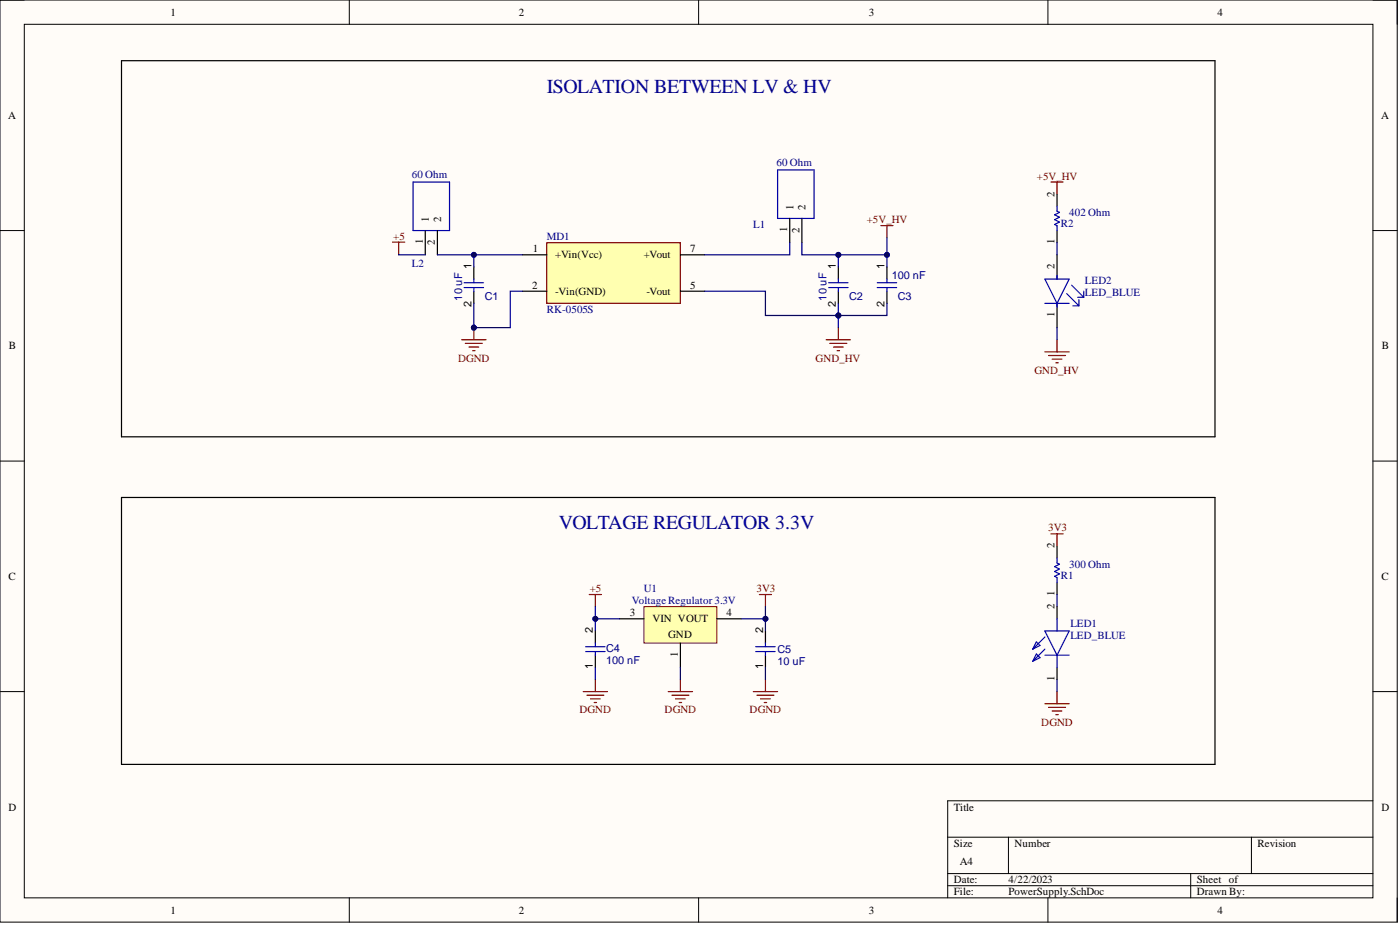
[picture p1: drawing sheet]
<svg xmlns="http://www.w3.org/2000/svg" width="292mm" height="193mm" viewBox="0 0 292 193" stroke-linecap="round" stroke-linejoin="round" font-family="sans-serif">
<path d="M0 0h291.5v192.4h-291.5z" fill-rule="evenodd" fill="#fffcf8"/>
<path d="M0 0h291.5v192.4h-291.5z" fill="none" stroke="#000" stroke-width=".21"/>
<path d="M5.1 5.1h281.4v182.2h-281.4z" fill-rule="evenodd" fill="#fffcf8"/>
<g fill="none" stroke="#000" stroke-width=".21">
<path d="M0 0h5.1M5.1 5.1h281.4v182.2h-281.4zM72.9 0v5.1M145.8 0v5.1M218.6 0v5.1M286.5 0h5v5.1M0 48.1h5.1M286.5 48.1h5M0 96.2h5.1M286.5 96.2h5M0 144.3h5.1M286.5 144.3h5"/>
<path d="M197.7 174.7h88.8M210.4 174.7v7.5M261.1 174.7v7.5M286.5 167.1h-88.8v20.2M72.9 187.3v5.1M145.8 187.3v5.1M197.7 182.2h88.8M197.7 184.8h88.8M218.6 187.3v5.1M248.4 182.2v5.1M291.5 187.3v5.1"/>
</g>
<path d="M134.4 126.6h15.2v7.6h-15.2z" fill-rule="evenodd" fill="#ffffb0"/>
<path d="M134.4 126.6h15.2v7.6h-15.2z" fill="none" stroke="#800000" stroke-width=".21"/>
<g fill="none" stroke="#000" stroke-width=".25">
<path d="M88.7 48.1v5.1M91.3 48.1v5.1M98.9 55.7v2.5M164.8 45.6v5M167.3 45.6v5M174.9 55.7v2.5M185.1 55.7v2.5M220.5 40.5v2.5M220.5 48.1v2.5M220.5 53.2v5M98.9 60.8v2.5M174.9 60.8v2.5"/>
<path d="M185.1 60.8v2.5M220.5 63.3v5M25.3 103.8h228.2v55.7h-228.2zM220.5 113.9v2.5M124.2 131.6v2.6M124.2 136.7v2.5M129.3 129.1h5.1M142 134.2v5M149.6 129.1h5M159.7 131.6v2.6M159.7 136.7v2.5M220.5 121.5v2.5"/>
</g>
<g fill="none" stroke="#800000" stroke-width=".25">
<path d="M219.3 38h2.5M220.5 38v2.5M81.9 50.5h2.5M83.2 50.5v2.5M183.8 47.1h2.5M185.1 47.1v2.5M172.4 70.9h5M173.1 71.6h3.6M173.9 72.4h2M174.7 73.2h.5M174.9 68.3v2.6M218 73.4h5.1"/>
<path d="M218.8 74.2h3.5M219.5 74.9h2.1M220.3 75.7h.5M220.5 70.9v2.5M122.9 124h2.6M124.2 124v2.6M158.4 124h2.6M159.7 124v2.6M121.7 144.3h5M122.4 145h3.6M123.2 145.8h2M124 146.6h.5"/>
<path d="M124.2 141.7v2.6M139.4 144.3h5.1M140.2 145h3.5M140.9 145.8h2.1M141.7 146.6h.5M142 141.7v2.6M157.2 144.3h5M157.9 145h3.6M158.7 145.8h2M159.4 146.6h.6M159.7 141.7v2.6"/>
</g>
<g fill="none" stroke="#00f" stroke-width=".25">
<path d="M86.2 38h7.6v10.1h-7.6zM162.2 35.4h7.6v10.2h-7.6zM96.8 60h4.1M96.8 59h4.1M98.9 58.2v.8M98.9 60v.8M172.9 60h4M172.9 59h4M174.9 58.2v.8M174.9 60v.8M183 60h4.1M183 59h4.1"/>
<path d="M185.1 58.2v.8M185.1 60v.8M218 58.2h5.1l-2.6 5.1zM220.5 43v1l.5 .3-1 .5 1 .5-1 .5 1 .5-1 .5 .5 .3v1M220.5 57.5v.7M223.6 59.5l2.5 2.5M218 63.3h5.1M220.5 63.3v.7M222.6 61.3l2.5 2.5M223.8 63.8h1.3M224.9 62h1.2M225.1 62.5v1.3"/>
<path d="M226.1 60.8v1.2M220.5 116.4v1l.5 .3-1 .5 1 .5-1 .5 1 .5-1 .5 .5 .3v1M122.2 134.9h4M122.2 135.9h4M124.2 134.2v.7M124.2 135.9v.8M157.7 134.9h4M157.7 135.9h4M159.7 134.2v.7M159.7 135.9v.8"/>
</g>
<path d="M114.1 50.6h27.9v12.7h-27.9z" fill-rule="evenodd" fill="#ffffb0"/>
<path d="M114.1 50.6h27.9v12.7h-27.9z" fill="none" stroke="#800000" stroke-width=".25"/>
<path d="M25.3 12.7h228.2v78.4h-228.2zM109 53.2h5.1M142 53.2h5M109 60.8h5.1M142 60.8h5" fill="none" stroke="#000" stroke-width=".25"/>
<path d="M129.3 129.1h-5.1v2.5" fill="none" stroke="#000080" stroke-width=".25"/>
<circle cx="124.2" cy="129.1" r=".51" fill="#000080"/>
<circle cx="124.2" cy="129.1" r=".51" fill="none" stroke="#000080" stroke-width=".21"/>
<path d="M124.2 126.6v2.5" fill="none" stroke="#000080" stroke-width=".25"/>
<circle cx="124.2" cy="129.1" r=".51" fill="#000080"/>
<circle cx="124.2" cy="129.1" r=".51" fill="none" stroke="#000080" stroke-width=".21"/>
<path d="M124.2 139.2v2.5M142 139.2v2.5M154.6 129.1h5.1v2.5" fill="none" stroke="#000080" stroke-width=".25"/>
<circle cx="159.7" cy="129.1" r=".51" fill="#000080"/>
<circle cx="159.7" cy="129.1" r=".51" fill="none" stroke="#000080" stroke-width=".21"/>
<path d="M159.7 126.6v2.5M159.7 139.2v2.5" fill="none" stroke="#000080" stroke-width=".25"/>
<circle cx="159.7" cy="129.1" r=".51" fill="#000080"/>
<circle cx="159.7" cy="129.1" r=".51" fill="none" stroke="#000080" stroke-width=".21"/>
<path d="M83.2 53v.2h5.5M220.5 50.6v2.6M98.9 63.3v5M220.5 68.3v2.6M220.5 124v2.6M220.5 141.7v2.6" fill="none" stroke="#000080" stroke-width=".25"/>
<circle cx="98.9" cy="68.3" r=".51" fill="#000080"/>
<circle cx="98.9" cy="68.3" r=".51" fill="none" stroke="#000080" stroke-width=".21"/>
<path d="M91.3 53.2h7.6v2.5" fill="none" stroke="#000080" stroke-width=".25"/>
<circle cx="98.9" cy="53.2" r=".51" fill="#000080"/>
<circle cx="98.9" cy="53.2" r=".51" fill="none" stroke="#000080" stroke-width=".21"/>
<path d="M98.9 53.2h10.1" fill="none" stroke="#000080" stroke-width=".25"/>
<circle cx="98.9" cy="53.2" r=".51" fill="#000080"/>
<circle cx="98.9" cy="53.2" r=".51" fill="none" stroke="#000080" stroke-width=".21"/>
<path d="M174.9 53.2v2.5" fill="none" stroke="#000080" stroke-width=".25"/>
<circle cx="174.9" cy="53.2" r=".51" fill="#000080"/>
<circle cx="174.9" cy="53.2" r=".51" fill="none" stroke="#000080" stroke-width=".21"/>
<path d="M164.8 50.6v2.6h-17.8M147 60.8h12.7v5h15.2" fill="none" stroke="#000080" stroke-width=".25"/>
<circle cx="174.9" cy="65.8" r=".51" fill="#000080"/>
<circle cx="174.9" cy="65.8" r=".51" fill="none" stroke="#000080" stroke-width=".21"/>
<path d="M174.9 63.3v2.5h10.2v-2.5" fill="none" stroke="#000080" stroke-width=".25"/>
<circle cx="174.9" cy="65.8" r=".51" fill="#000080"/>
<circle cx="174.9" cy="65.8" r=".51" fill="none" stroke="#000080" stroke-width=".21"/>
<path d="M174.9 65.8v2.5" fill="none" stroke="#000080" stroke-width=".25"/>
<circle cx="174.9" cy="65.8" r=".51" fill="#000080"/>
<circle cx="174.9" cy="65.8" r=".51" fill="none" stroke="#000080" stroke-width=".21"/>
<path d="M167.3 50.6v2.6h17.8" fill="none" stroke="#000080" stroke-width=".25"/>
<circle cx="174.9" cy="53.2" r=".51" fill="#000080"/>
<circle cx="174.9" cy="53.2" r=".51" fill="none" stroke="#000080" stroke-width=".21"/>
<circle cx="185.1" cy="53.2" r=".51" fill="#000080"/>
<circle cx="185.1" cy="53.2" r=".51" fill="none" stroke="#000080" stroke-width=".21"/>
<path d="M185.1 49.6v6.1" fill="none" stroke="#000080" stroke-width=".25"/>
<circle cx="185.1" cy="53.2" r=".51" fill="#000080"/>
<circle cx="185.1" cy="53.2" r=".51" fill="none" stroke="#000080" stroke-width=".21"/>
<path d="M109 60.8h-2.5v7.5h-7.6" fill="none" stroke="#000080" stroke-width=".25"/>
<circle cx="98.9" cy="68.3" r=".51" fill="#000080"/>
<circle cx="98.9" cy="68.3" r=".51" fill="none" stroke="#000080" stroke-width=".21"/>
<path d="M96.3 70.9h5.1M97.1 71.6h3.5M97.8 72.4h2.1M98.6 73.2h.5M98.9 68.3v2.6M219.3 111.4h2.5M220.5 111.4v2.5M218 146.8h5.1M218.8 147.6h3.5M219.5 148.3h2.1M220.3 149.1h.5M220.5 144.3v2.5" fill="none" stroke="#800000" stroke-width=".25"/>
<path d="M220.5 126.6v2.5M220.5 139.2v2.5" fill="none" stroke="#000" stroke-width=".25"/>
<path d="M216.2 136.4l.8 .8-1.5 .8zM216.2 133.9l.8 .8-1.5 .7zM218 131.6h5.1l-2.6 5.1zM218 136.7h5.1M218 135.4l-2.5 2.6M218 132.9l-2.5 2.5M220.5 129.1v2.5M220.5 136.7v2.5" fill="none" stroke="#00f" stroke-width=".25"/>
<circle cx="98.9" cy="68.3" r=".51" fill="#000080"/>
<circle cx="98.9" cy="68.3" r=".51" fill="none" stroke="#000080" stroke-width=".21"/>
<g font-size="4.1" fill="#000080">
<text x="114.1" y="19.3">ISOLATION BETWEEN LV &amp; HV</text>
<text x="116.6" y="110.4">VOLTAGE REGULATOR 3.3V</text>
</g>
<g font-size="2.3">
<text x="35.6" y="3.3">1</text>
<text x="108.2" y="3.3">2</text>
<text x="181.3" y="3.3">3</text>
<text x="254" y="3.3">4</text>
<text x="1.7" y="24.8">A</text>
<text x="288.1" y="24.8">A</text>
<text x="220" y="41" transform="rotate(-90 220 41)">2</text>
<text x="89.5" y="46.3" transform="rotate(-90 89.5 46.3)">1</text>
<text x="92" y="46.3" transform="rotate(-90 92 46.3)">2</text>
<text x="165.5" y="43.8" transform="rotate(-90 165.5 43.8)">1</text>
<text x="168.1" y="43.8" transform="rotate(-90 168.1 43.8)">2</text>
<text x="88.2" y="51" transform="rotate(-90 88.2 51)">1</text>
<text x="90.8" y="51.1" transform="rotate(-90 90.8 51.1)">2</text>
<text x="111.2" y="52.7">1</text>
<text x="115.8" y="53.9">+Vin(Vcc)</text>
<text x="134.4" y="53.9">+Vout</text>
<text x="144" y="52.7">7</text>
<text x="164.3" y="48.4" transform="rotate(-90 164.3 48.4)">1</text>
<text x="166.8" y="48.6" transform="rotate(-90 166.8 48.6)">2</text>
<text x="220" y="51" transform="rotate(-90 220 51)">1</text>
<text x="98.4" y="56.2" transform="rotate(-90 98.4 56.2)">1</text>
<text x="174.4" y="56.2" transform="rotate(-90 174.4 56.2)">1</text>
<text x="184.5" y="56.2" transform="rotate(-90 184.5 56.2)">1</text>
<text x="220" y="56.2" transform="rotate(-90 220 56.2)">2</text>
<text x="98.4" y="64" transform="rotate(-90 98.4 64)">2</text>
<text x="111" y="60.2">2</text>
<text x="115.8" y="61.5">-Vin(GND)</text>
<text x="134.9" y="61.5">-Vout</text>
<text x="144" y="60.2">5</text>
<text x="174.4" y="64" transform="rotate(-90 174.4 64)">2</text>
<text x="184.5" y="64" transform="rotate(-90 184.5 64)">2</text>
<text x="220" y="66.2" transform="rotate(-90 220 66.2)">1</text>
<text x="1.9" y="72.9">B</text>
<text x="288.3" y="72.9">B</text>
<text x="220" y="114.4" transform="rotate(-90 220 114.4)">2</text>
<text x="1.8" y="121">C</text>
<text x="220" y="124.4" transform="rotate(-90 220 124.4)">1</text>
<text x="288.2" y="121">C</text>
<text x="131.4" y="128.6">3</text>
<text x="136.1" y="129.9">VIN VOUT</text>
<text x="151.6" y="128.6">4</text>
<text x="220" y="127.1" transform="rotate(-90 220 127.1)">2</text>
<text x="123.7" y="132.1" transform="rotate(-90 123.7 132.1)">2</text>
<text x="139.4" y="133.1">GND</text>
<text x="141.5" y="137" transform="rotate(-90 141.5 137)">1</text>
<text x="159.2" y="132.1" transform="rotate(-90 159.2 132.1)">2</text>
<text x="123.7" y="139.6" transform="rotate(-90 123.7 139.6)">1</text>
<text x="159.2" y="139.6" transform="rotate(-90 159.2 139.6)">1</text>
<text x="220" y="142.1" transform="rotate(-90 220 142.1)">1</text>
<text x="1.8" y="169.1">D</text>
<text x="199" y="169.1">Title</text>
<text x="288.2" y="169.1">D</text>
<text x="199" y="176.7">Size</text>
<text x="211.7" y="176.7">Number</text>
<text x="262.4" y="176.7">Revision</text>
<text x="199" y="184.3">Date:</text>
<text x="200.3" y="180.5">A4</text>
<text x="210.4" y="184.3">4/22/2023</text>
<text x="249.7" y="184.3">Sheet of</text>
<text x="35.6" y="190.6">1</text>
<text x="108.2" y="190.6">2</text>
<text x="181.3" y="190.6">3</text>
<text x="199" y="186.8">File:</text>
<text x="210.4" y="186.8">PowerSupply.SchDoc</text>
<text x="249.7" y="186.8">Drawn By:</text>
<text x="254" y="190.6">4</text>
</g>
<g font-size="2.3" fill="#000080">
<text x="162" y="34.7">60 Ohm</text>
<text x="85.9" y="37.2">60 Ohm</text>
<text x="157.2" y="47.6">L1</text>
<text x="221.3" y="47.3">R2</text>
<text x="223.1" y="45.1">402 Ohm</text>
<text x="114.1" y="50.1">MD1</text>
<text x="85.9" y="55.7">L2</text>
<text x="186.1" y="58.2">100 nF</text>
<text x="226.4" y="59.2">LED2</text>
<text x="96.4" y="62.7" transform="rotate(-90 96.4 62.7)">10 uF</text>
<text x="101.1" y="62.5">C1</text>
<text x="114.1" y="65.3">RK-0505S</text>
<text x="172.5" y="62.7" transform="rotate(-90 172.5 62.7)">10 uF</text>
<text x="177.2" y="62.5">C2</text>
<text x="187.3" y="62.5">C3</text>
<text x="226.4" y="61.8">LED_BLUE</text>
<text x="223.1" y="118.5">300 Ohm</text>
<text x="134.4" y="123.5">U1</text>
<text x="221.3" y="120.7">R1</text>
<text x="131.8" y="126.1">Voltage Regulator 3.3V</text>
<text x="223.3" y="130.9">LED1</text>
<text x="126.5" y="135.9">C4</text>
<text x="162.2" y="136.2">C5</text>
<text x="223.3" y="133.4">LED_BLUE</text>
<text x="126.5" y="138.5">100 nF</text>
<text x="162.2" y="138.7">10 uF</text>
</g>
<g font-size="2.3" fill="#800000">
<text x="216.3" y="37.5">+5V_HV</text>
<text x="180.8" y="46.6">+5V_HV</text>
<text x="82" y="50">+5</text>
<text x="95.6" y="75.4">DGND</text>
<text x="170.2" y="75.4">GND_HV</text>
<text x="215.8" y="78">GND_HV</text>
<text x="218.7" y="110.9">3V3</text>
<text x="123" y="123.5">+5</text>
<text x="157.8" y="123.5">3V3</text>
<text x="120.9" y="148.8">DGND</text>
<text x="138.7" y="148.8">DGND</text>
<text x="156.4" y="148.8">DGND</text>
<text x="217.2" y="151.4">DGND</text>
</g>
</svg>
